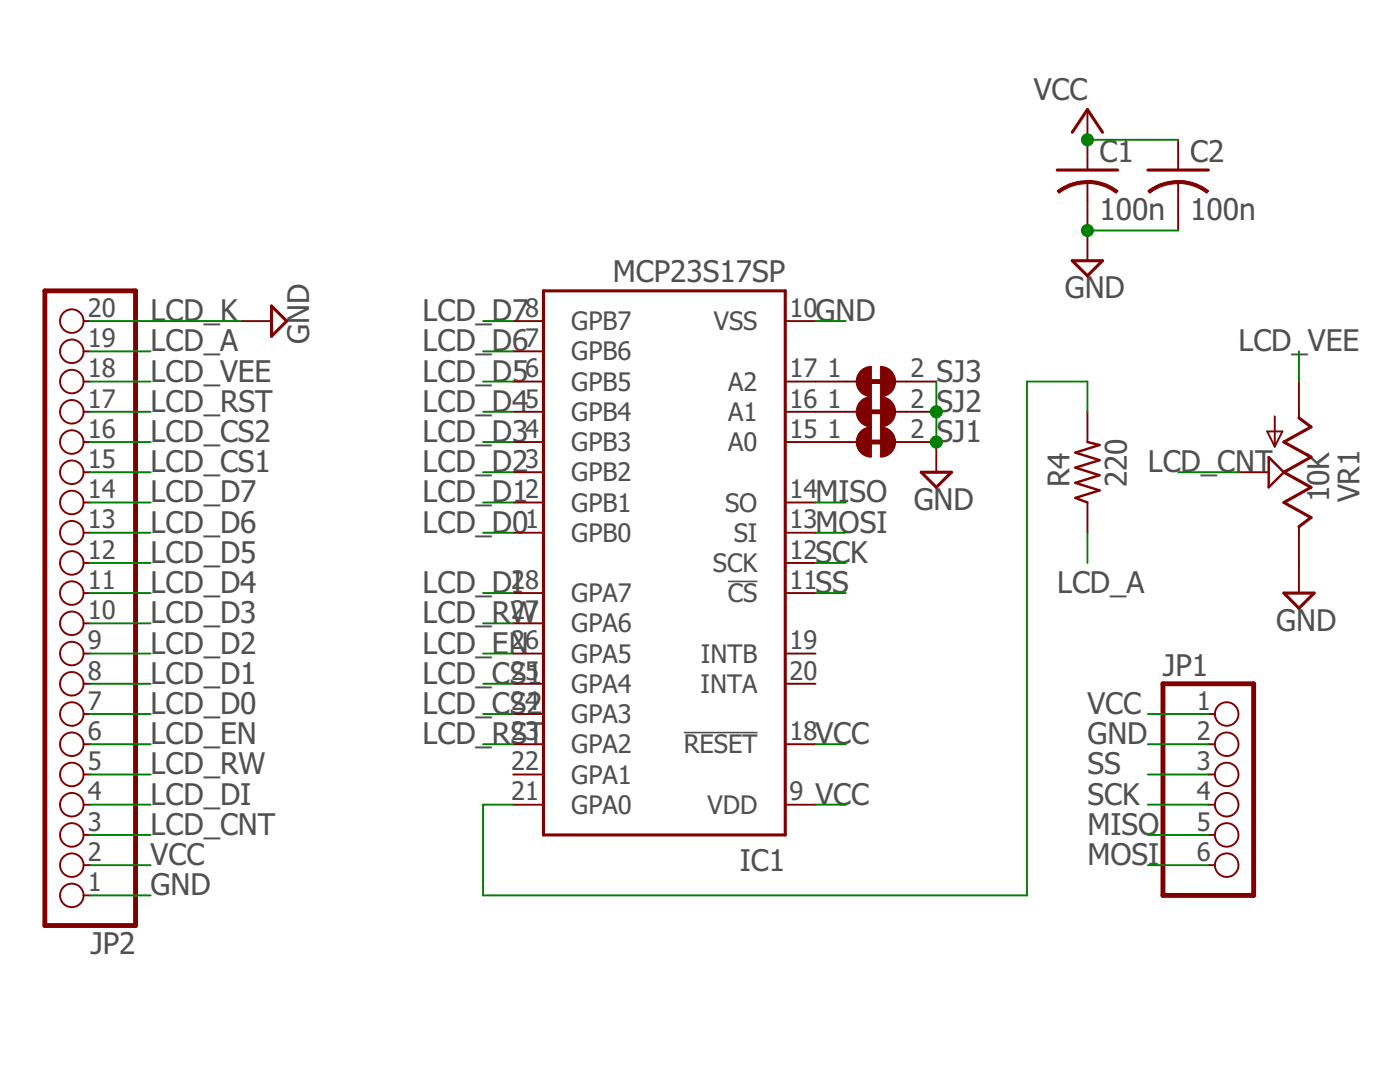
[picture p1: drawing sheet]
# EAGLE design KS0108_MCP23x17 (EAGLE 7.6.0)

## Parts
C1  100n  C-USC0805K  [C0805K]
C2  100n  C-USC0805K  [C0805K]
IC1  MCP23S17SP  [DIL28-3]
JP1  PINHD-1X6CB  [1X06-CLEANBIG]
JP2  PINHD-1X20-BIG  [1X20-BIG]
R4  220  R-US_R0805  [R0805]
SJ1  SOLDERJUMPER_CLOSED  [SOLDERJUMPER_CLOSEDWIRE]
SJ2  SOLDERJUMPER_CLOSED  [SOLDERJUMPER_CLOSEDWIRE]
SJ3  SOLDERJUMPER_CLOSED  [SOLDERJUMPER_CLOSEDWIRE]
VR1  10K  TRIM_US-B25P  [B25P]

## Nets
GND: C1.2 C2.2 IC1.10(VSS) JP1.2 JP2.1 JP2.20 SJ1.2 SJ2.2 SJ3.2 VR1.E
LCD_A: JP2.19 R4.1
LCD_CNT: JP2.3 VR1.S
LCD_CS1: IC1.25(GPA4) JP2.15
LCD_CS2: IC1.24(GPA3) JP2.16
LCD_D0: IC1.1(GPB0) JP2.7
LCD_D1: IC1.2(GPB1) JP2.8
LCD_D2: IC1.3(GPB2) JP2.9
LCD_D3: IC1.4(GPB3) JP2.10
LCD_D4: IC1.5(GPB4) JP2.11
LCD_D5: IC1.6(GPB5) JP2.12
LCD_D6: IC1.7(GPB6) JP2.13
LCD_D7: IC1.8(GPB7) JP2.14
LCD_DI: IC1.28(GPA7) JP2.4
LCD_EN: IC1.26(GPA5) JP2.6
LCD_RST: IC1.23(GPA2) JP2.17
LCD_RW: IC1.27(GPA6) JP2.5
LCD_VEE: JP2.18 VR1.A
MISO: IC1.14(SO) JP1.5
MOSI: IC1.13(SI) JP1.6
N$1: IC1.21(GPA0) R4.2
N$2: IC1.15(A0) SJ1.1
N$3: IC1.16(A1) SJ2.1
N$4: IC1.17(A2) SJ3.1
SCK: IC1.12(SCK) JP1.4
SS: IC1.11(!CS) JP1.3
VCC: C1.1 C2.1 IC1.9(VDD) IC1.18(!RESET) JP1.1 JP2.2
Unconnected: IC1.19(INTB) IC1.20(INTA) IC1.22(GPA1)

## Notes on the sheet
- LCD_K

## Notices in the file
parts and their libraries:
microbuilder: This work is placed in the public domain, and may be freely used for commercial and non-commercial work with the following conditions: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
